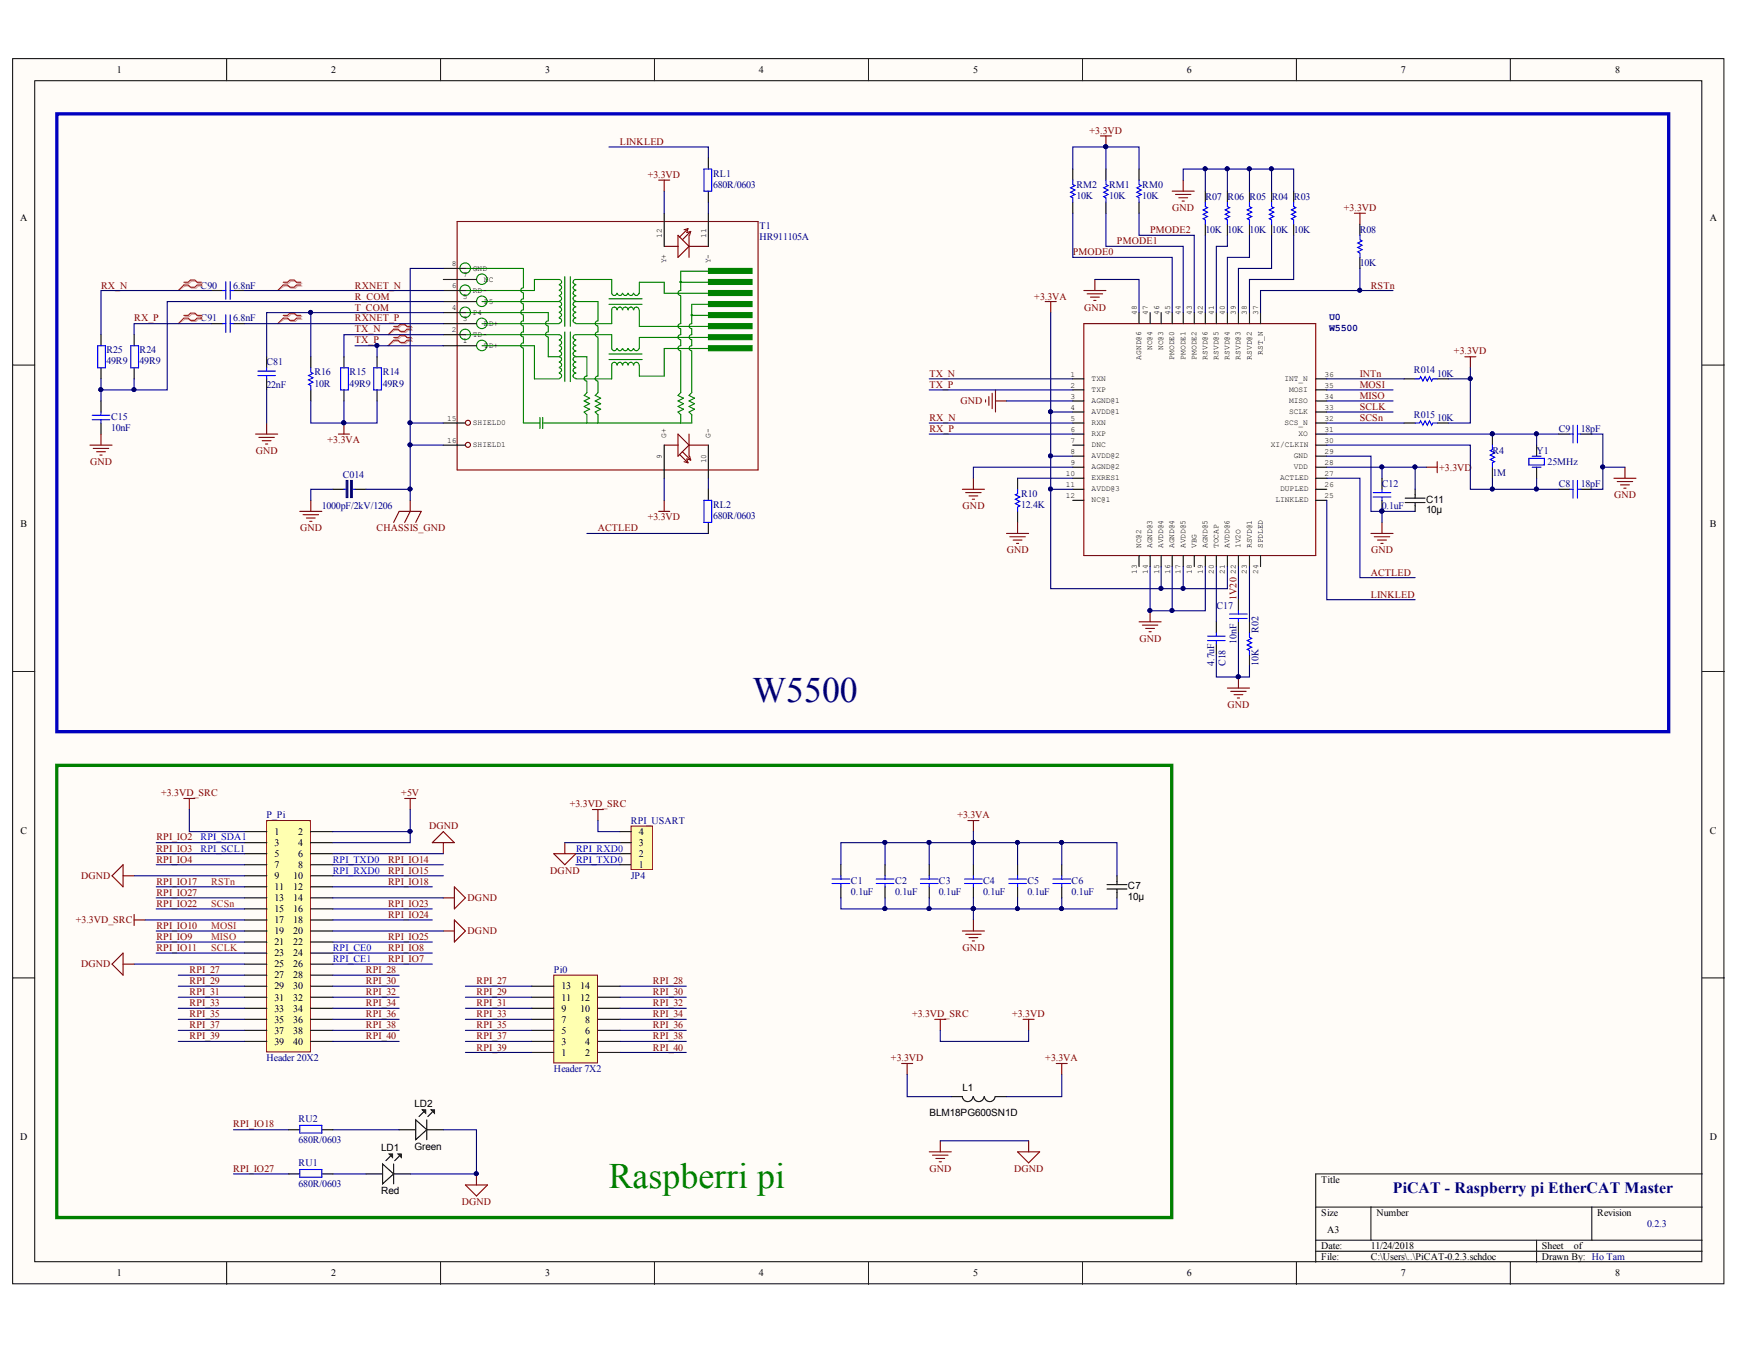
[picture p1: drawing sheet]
# Altium schematic sheet PiCAT-0.2.3.schdoc: PiCAT - Raspberry pi EtherCAT Master
size A3; Author: Ho Tam; Revision: 0.2.3

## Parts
C1  value 0.1uF  [CAPC1608X90N]  (hidden comment: Cap 0.1uF)
C2  value 0.1uF  [CAPC1608X90N]  (hidden comment: Cap 0.1uF)
C3  value 0.1uF  [CAPC1608X90N]  (hidden comment: Cap 0.1uF)
C4  value 0.1uF  [CAPC1608X90N]  (hidden comment: Cap 0.1uF)
C5  value 0.1uF  [CAPC1608X90N]  (hidden comment: Cap 0.1uF)
C6  value 0.1uF  [CAPC1608X90N]  (hidden comment: Cap 0.1uF)
C7  value 10µ  [CAPC2012X135N]  (hidden comment: approved sub OK)
C8  value 18pF  [CAPC1608X90N]  (hidden comment: Cap 18pF)
C9  value 18pF  [CAPC1608X90N]  (hidden comment: Cap 18pF)
C11  value 10µ  [CAPC2012X135N]  (hidden comment: approved sub OK)
C12  value 0.1uF  [CAPC1608X90N]  (hidden comment: Cap 0.1uF)
C014  1000pF/2kV/1206  [CAPC3216X100N]
C15  value 10nF  [CAPC1608X90N]  (hidden comment: Cap 10nF)
C17  value 10nF  [CAPC1608X90N]  (hidden comment: Cap 10nF)
C18  value 4.7uF  [CAPC1608X90N]  (hidden comment: Cap 4.7uF)
C81  value 22nF  [CAPC1608X90N]  (hidden comment: Cap 22nF)
C90  value 6.8nF  [CAPC1608X90N]  (hidden comment: Cap 6.8nF)
C91  value 6.8nF  [CAPC1608X90N]  (hidden comment: Cap 6.8nF)
L1  BLM18PG600SN1D  [FBC1608X95N]
LD1  Red  [LED-0603-RED]
LD2  Green  [LED-0603-GREEN]
P0  Header 7X2  [HDR2X7]
P1  Header 20X2  [HDR2X20]
R02  value 10K  [RESC1608X55N]  (hidden comment: Res 10K)
R03  value 10K  [RESC1608X55N]  (hidden comment: Res 10K)
R4  value 1M  [RESC1608X55N]  (hidden comment: Res 1M)
R04  value 10K  [RESC1608X55N]  (hidden comment: Res 10K)
R05  value 10K  [RESC1608X55N]  (hidden comment: Res 10K)
R06  value 10K  [RESC1608X55N]  (hidden comment: Res 10K)
R07  value 10K  [RESC1608X55N]  (hidden comment: Res 10K)
R08  value 10K  [RESC1608X55N]  (hidden comment: Res 10K)
R10  value 12.4K  [RESC1608X55N]  (hidden comment: Res 12.4K)
R014  value 10K  [RESC1608X55N]  (hidden comment: Res 10K)
R14  49R9  [RESC1608X55N]
R015  value 10K  [RESC1608X55N]  (hidden comment: Res 10K)
R15  49R9  [RESC1608X55N]
R16  10R  [RESC1608X55N]
R24  49R9  [RESC1608X55N]
R25  49R9  [RESC1608X55N]
RL1  680R/0603  [RESC1608X55N]
RL2  680R/0603  [RESC1608X55N]
RM0  value 10K  [RESC1608X55N]  (hidden comment: Res 10K)
RM1  value 10K  [RESC1608X55N]  (hidden comment: Res 10K)
RM2  value 10K  [RESC1608X55N]  (hidden comment: Res 10K)
RPI_USART  JP4  [JST-4]
RU1  680R/0603  [RESC1608X55N]
RU2  680R/0603  [RESC1608X55N]
T1  HR911105A  [RJ45ALED_1PRIMARY_MOD]
U0  W5500  [W5500]
Y1  25MHz  [XTAL]

## Blocks framed on the sheet
W5500: C8 C9 C11 C12 C014 C15 C17 C18 C81 C90 C91 R02 R03 R04 R4 R05 R06 R07 R08 R10 R014 R14 R015 R15 R16 R24 R25 RL1 RL2 RM0-RM2 T1 U0 Y1
Raspberry pi: C1-C7 L1 LD1 LD2 P0 P1 RPI_USART RU1 RU2

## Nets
+3.3VA: C1.2 C2.2 C3.2 C4.2 C5.2 C6.2 C7.1 L1.1 R14.2 R15.2 R16.2 U0.4(AVDD@1) U0.8(AVDD@2) U0.11(AVDD@3) U0.15(AVDD@4) U0.17(AVDD@5) U0.21(AVDD@6)
+3.3VD: C11.1 C12.2 L1.2 P1.1 P1.17 R08.2 R014.1 R015.1 RM0.2 RM1.2 RM2.2 RPI_USART.4 T1.9(G+) T1.12(Y+) U0.28(VDD)  [also labelled +3.3VD_SRC]
+5V: P1.2 P1.4
CHASSIS_GND: C014.2 T1.8(GND) T1.15(SHIELD0) T1.16(SHIELD1)
DGND: C1.1 C2.1 C3.1 C4.1 C5.1 C6.1 C7.2 C8.1 C9.1 C11.2 C12.1 C014.1 C15.1 C17.1 C18.2 C81.2 LD1.K LD2.K P1.6 P1.9 P1.14 P1.20 P1.25 R02.1 R03.2 R04.2 R05.2 R06.2 R07.2 R10.1 RPI_USART.3 U0.3(AGND@1) U0.9(AGND@2) U0.14(AGND@3) U0.16(AGND@4) U0.19(AGND@5) U0.29(GND) U0.48(AGND@6)  [also labelled GND]
1V20: C17.2 U0.22(1V2O)
ACTLED: RL2.1 U0.27(ACTLED)
INTn: R014.2 U0.36(INT_N)
LINKLED: RL1.2 U0.25(LINKLED)
MISO: P1.21 U0.34(MISO)  [also labelled RPI_IO9]
MOSI: P1.19 U0.35(MOSI)  [also labelled RPI_IO10]
PMODE0: RM2.1 U0.45(PMODE0)
PMODE1: RM1.1 U0.44(PMODE1)
PMODE2: RM0.1 U0.43(PMODE2)
R_COM: C15.2 R24.2 R25.2 T1.5(P5)
RPI_27: P0.13 P1.27
RPI_28: P0.14 P1.28
RPI_29: P0.11 P1.29
RPI_30: P0.12 P1.30
RPI_31: P0.9 P1.31
RPI_32: P0.10 P1.32
RPI_33: P0.7 P1.33
RPI_34: P0.8 P1.34
RPI_35: P0.5 P1.35
RPI_36: P0.6 P1.36
RPI_37: P0.3 P1.37
RPI_38: P0.4 P1.38
RPI_39: P0.1 P1.39
RPI_40: P0.2 P1.40
RPI_CE0: P1.24  [also labelled RPI_IO8]
RPI_CE1: P1.26  [also labelled RPI_IO7]
RPI_IO2: P1.3  [also labelled RPI_SDA1]
RPI_IO3: P1.5  [also labelled RPI_SCL1]
RPI_IO4: P1.7
RPI_IO11: P1.23 U0.33(SCLK)  [also labelled SCLK]
RPI_IO14: P1.8 RPI_USART.1  [also labelled RPI_TXD0]
RPI_IO15: P1.10 RPI_USART.2  [also labelled RPI_RXD0]
RPI_IO17: P1.11 R08.1 U0.37(RST_N)  [also labelled RSTn]
RPI_IO18: P1.12 RU2.1
RPI_IO22: P1.15 R015.2 U0.32(SCS_N)  [also labelled SCSn]
RPI_IO23: P1.16
RPI_IO24: P1.18
RPI_IO25: P1.22
RPI_IO27: P1.13 RU1.1
RX_N: C90.2 R25.1 U0.5(RXN)
RX_P: C91.2 R24.1 U0.6(RXP)
RXNET_N: C90.1 T1.6(RD-)
RXNET_P: C91.1 T1.3(RD+)
T_COM: C81.1 R16.1 T1.4(P4)
TX_N: R15.1 T1.2(TD-) U0.1(TXN)
TX_P: R14.1 T1.1(TD+) U0.2(TXP)
NetC8_2: C8.2 R4.2 U0.30(XI/CLKIN) Y1.1(OSC1)
NetC9_2: C9.2 R4.1 U0.31(XO) Y1.2(OSC2)
NetC18_1: C18.1 U0.20(TOCAP)
NetLD1_A: LD1.A RU1.2
NetLD2_A: LD2.A RU2.2
NetR02_2: R02.2 U0.23(RSVD@1)
NetR03_1: R03.1 U0.38(RSVD@2)
NetR04_1: R04.1 U0.39(RSVD@3)
NetR05_1: R05.1 U0.40(RSVD@4)
NetR06_1: R06.1 U0.41(RSVD@5)
NetR07_1: R07.1 U0.42(RSVD@6)
NetR10_2: R10.2 U0.10(EXRES1)
NetRL1_1: RL1.1 T1.11(Y-)
NetRL2_2: RL2.2 T1.10(G-)

Not connected (* = marked no-connect by the designer): T1 7(NC); U0 7(DNC) 12(NC@1) 13(NC@2) 18(VBG) 24(SPDLED) 26(DUPLED) 46(NC@3) 47(NC@4)

## Layout directives
differential pair: RX_N, RX_P, RXNET_N, RXNET_P, TX_N, TX_P
